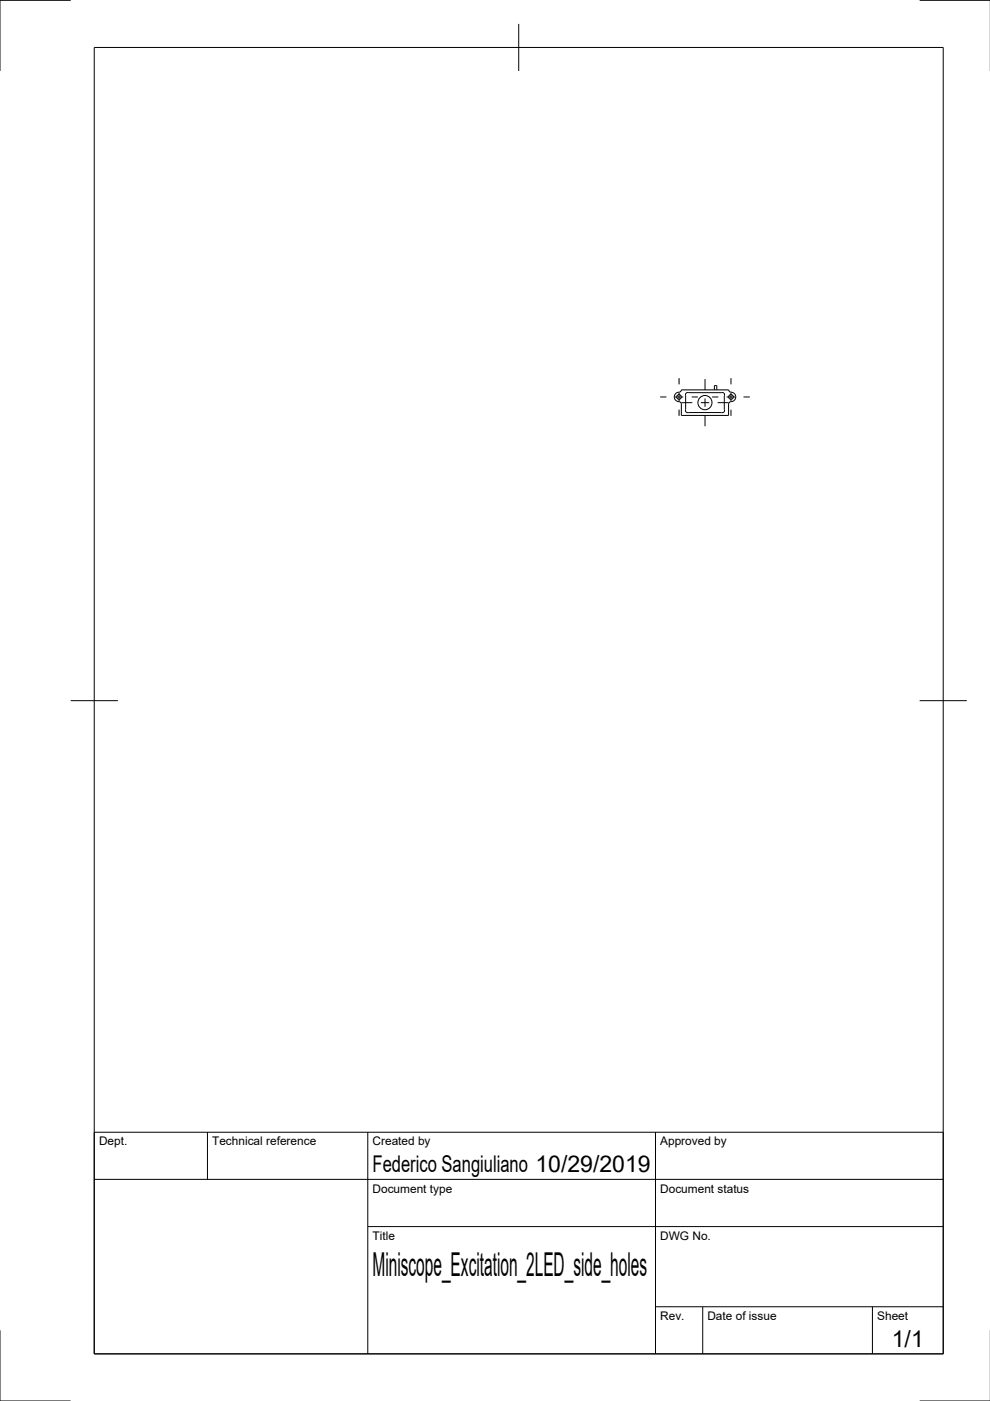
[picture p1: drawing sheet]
<svg xmlns="http://www.w3.org/2000/svg" width="210mm" height="297mm" viewBox="0 0 210 297" stroke-linecap="round" stroke-linejoin="round" font-family="sans-serif">
<!-- layer: Visible -->
<g fill="none" stroke="#000" stroke-width=".21">
<path d="M144.5 82.7a.72 .72 0 0 1-.9 .5 1.06 1.06 0 0 0-.6 1.3 1.06 1.06 0 0 0 1.2 .7l.3 .5v2.4h10v-2.4M144.5 82.7h10M145.5 83.4l.3-.2h7.5a.48 .48 0 0 1 .3 .7v3.1l-.3 .5h-7.5l-.3-.1-.2-.4v-3.3zM151.5 82.7v-.9h.5v.9M154.5 82.7a.72 .72 0 0 0 .9 .5 1.06 1.06 0 0 1 .5 1.3 1.06 1.06 0 0 1-1.2 .7l-.2 .5"/>
<circle cx="144" cy="84.2" r=".5"/>
<circle cx="149.5" cy="85.4" r="1.5"/>
<circle cx="155" cy="84.2" r=".5"/>
</g>
<!-- layer: Border -->
<path d="M15 .1h-15v15M20 10.1h180v276.9h-180zM110 5.1v10M195 .1h15M15 148.6h10M195 148.6h10M0 282.1v14.9h15M195 297h15" fill="none" stroke="#000" stroke-width=".21"/>
<!-- layer: TitleBlock -->
<path d="M20 240.1h180v46.9h-180zM20 250h180M44 240.1v9.9M78 240.1v46.9M139 240.1v46.9M78 260.1h122M139 277.1h61M149 277.1v9.9M185 277.1v9.9" fill="none" stroke="#000" stroke-width=".21"/>
<!-- layer: Center Lines -->
<g fill="none" stroke="#000" stroke-width=".21">
<path d="M140 84.2h1.3M143.1 84.2h1.8M144 80.2v1.3M144 83.3v1.8M144 86.9v1.3M144.5 85.4h2.3M146.7 84.2h1.3M148.6 85.4h1.8M149.5 80.4v2.3M149.5 84.5v1.8M149.5 88.1v2.3M151 84.2h1.3"/>
<path d="M152.1 85.4h2.4M154.1 84.2h1.8M155 80.2v1.3M155 83.3v1.8M155 86.9v1.3M157.6 84.2h1.4"/>
</g>
<text font-size="7" x="79" y="270.6">Miniscope_Excitation_2LED_side_holes</text>
<g font-size="4.9">
<text x="79" y="248.5">Federico Sangiuliano 10/29/2019</text>
<text x="189.1" y="285.7">1/1</text>
</g>
<g font-size="2.5">
<text x="21" y="242.9">Dept.</text>
<text x="45" y="242.9">Technical reference</text>
<text x="79" y="242.9">Created by</text>
<text x="140" y="242.9">Approved by</text>
<text x="79" y="252.8">Document type</text>
<text x="140" y="252.8">Document status</text>
<text x="79" y="262.9">Title</text>
<text x="140" y="262.9">DWG No.</text>
<text x="140" y="279.9">Rev.</text>
<text x="150" y="279.9">Date of issue</text>
<text x="186" y="279.9">Sheet</text>
</g>
</svg>
